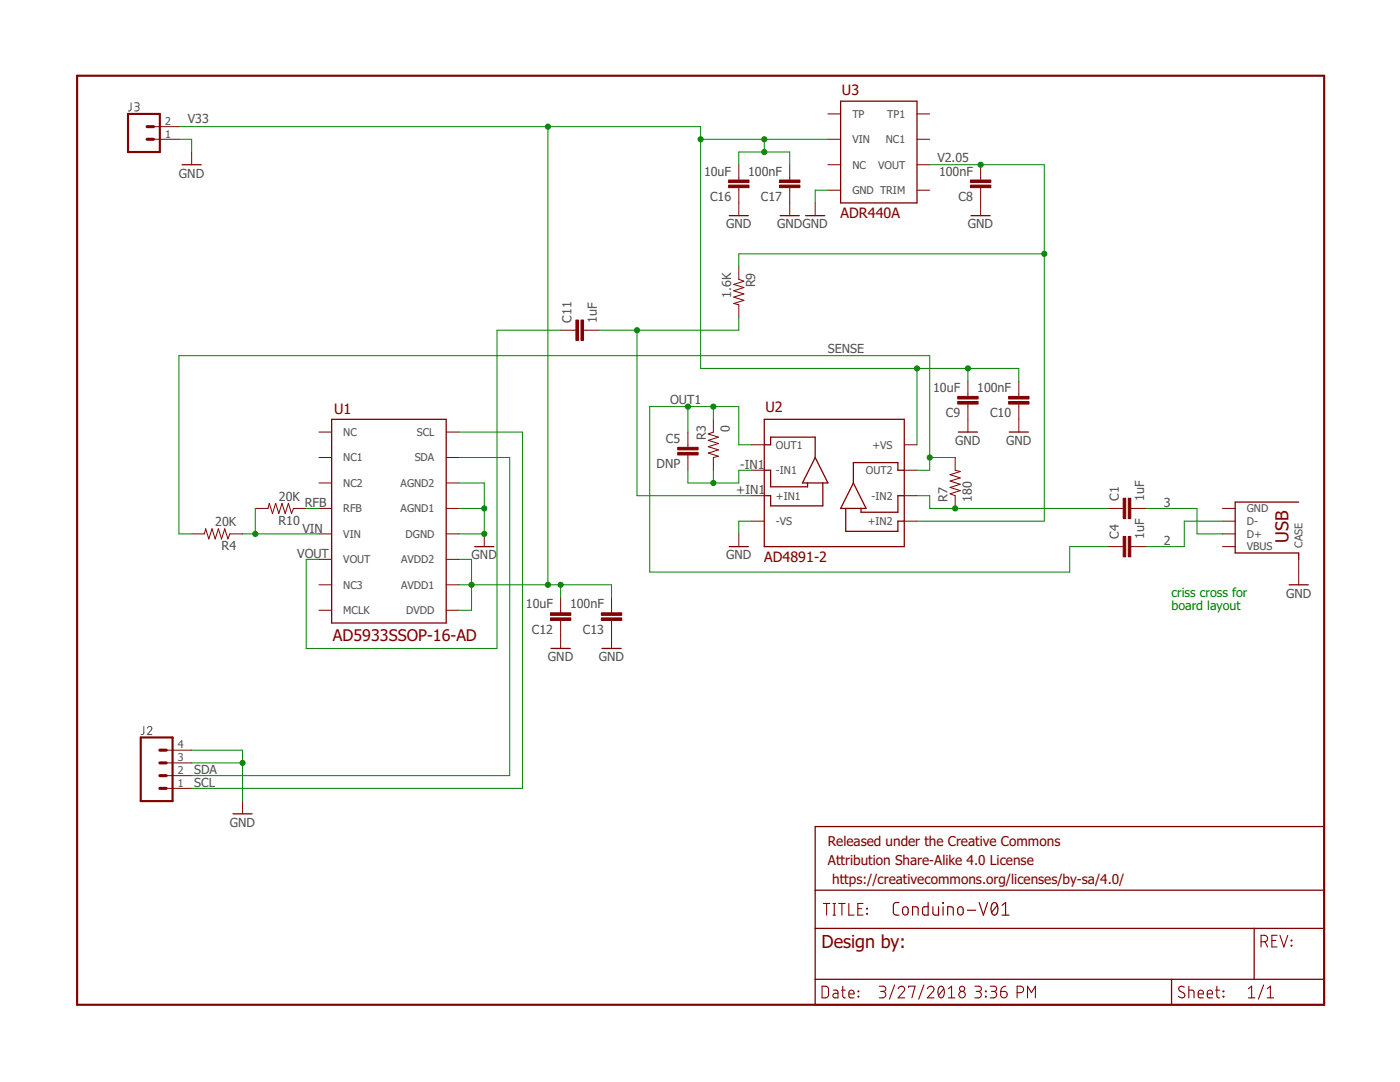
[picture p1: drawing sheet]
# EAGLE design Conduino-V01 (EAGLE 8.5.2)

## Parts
C1  1uF  CAP0603-CAP  [0603-CAP]
C4  1uF  CAP0603-CAP  [0603-CAP]
C5  DNP  CAP0603-CAP  [0603-CAP]
C8  100nF  CAP0603-CAP  [0603-CAP]
C9  10uF  CAP0603-CAP  [0603-CAP]
C10  100nF  CAP0603-CAP  [0603-CAP]
C11  1uF  CAP0603-CAP  [0603-CAP]
C12  10uF  CAP0603-CAP  [0603-CAP]
C13  100nF  CAP0603-CAP  [0603-CAP]
C16  10uF  CAP0603-CAP  [0603-CAP]
C17  100nF  CAP0603-CAP  [0603-CAP]
FRAME1  FRAME-LETTER  [CREATIVE_COMMONS]
J1  USBA-SIDE  [USBA-SIDE]
J2  CONN_041X04_NO_SILK  [1X04_NO_SILK]
J3  CONN_021X02_NO_SILK  [1X02_NO_SILK]
R3  0  RESISTOR0603-RES  [0603-RES]
R4  20K  RESISTOR0603-RES  [0603-RES]
R7  180  RESISTOR0603-RES  [0603-RES]
R9  1.6K  RESISTOR0603-RES  [0603-RES]
R10  20K  RESISTOR0603-RES  [0603-RES]
U1  AD5933SSOP-16-AD  [SSOP-16-AD]
U2  AD4891-2  [SOIC_N]
U3  ADR440A  [SOIC_N]

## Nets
2: C4.2 J1.P$2(D-)
3: C1.2 J1.P$3(D+)
+IN1: C11.2 R9.2 U2.P$3(+IN1)
-IN1: C5.2 R3.2 U2.P$2(-IN1)
-IN2: C1.1 R7.1 U2.P$6(-IN2)
GND: C8.1 C9.1 C10.1 C12.1 C13.1 C16.1 C17.1 J1.P$5(CASE) J1.P$6(CASE) J2.3 J2.4 J3.1 U1.P$12(DGND) U1.P$13(AGND1) U1.P$14(AGND2) U2.P$4(-VS) U3.P$4(GND)
OUT1: C4.1 C5.1 R3.1 U2.P$1(OUT1)
RFB: R10.1 U1.P$4(RFB)
SCL: J2.1 U1.P$16(SCL)
SDA: J2.2 U1.P$15(SDA)
SENSE: R4.2 R7.2 U2.P$7(OUT2)
V2.05: C8.2 R9.1 U2.P$5(+IN2) U3.P$6(VOUT)
V33: C9.2 C10.2 C12.2 C13.2 C16.2 C17.2 J3.2 U1.P$9(DVDD) U1.P$10(AVDD1) U1.P$11(AVDD2) U2.P$8(+VS) U3.P$2(VIN)
VIN: R4.1 R10.2 U1.P$5(VIN)
VOUT: C11.1 U1.P$6(VOUT)
Unconnected: J1.P$1(GND) J1.P$4(VBUS) U1.P$1(NC) U1.P$2(NC1) U1.P$3(NC2) U1.P$7(NC3) U1.P$8(MCLK) U3.P$1(TP) U3.P$3(NC) U3.P$5(TRIM) U3.P$7(NC1) U3.P$8(TP1)

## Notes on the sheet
- criss cross for 
  board layout

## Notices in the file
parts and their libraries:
SparkFun-Aesthetics: Licensing: Creative Commons ShareAlike 4.0 International - https://creativecommons.org/licenses/by-sa/4.0
SparkFun-Aesthetics: Released under the Creative Commons
SparkFun-Aesthetics: https://creativecommons.org/licenses/by-sa/4.0
